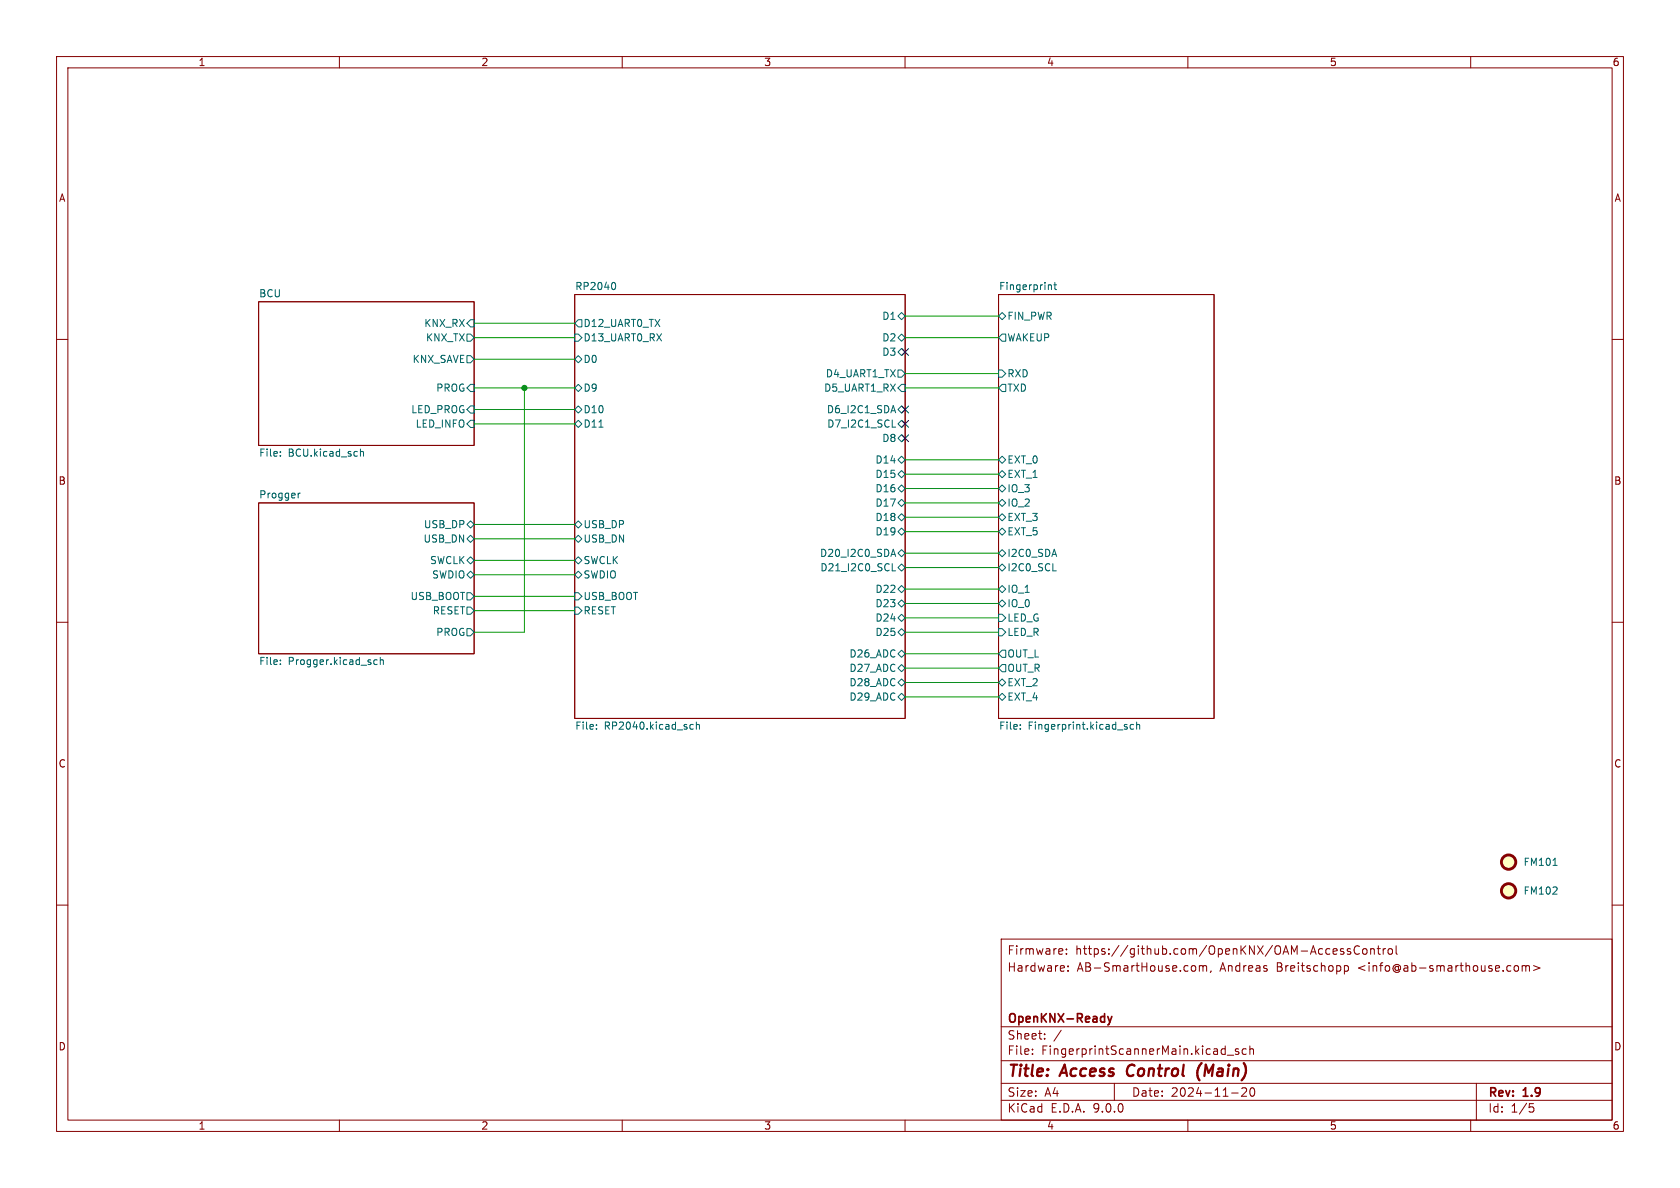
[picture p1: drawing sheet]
<svg xmlns="http://www.w3.org/2000/svg" width="297mm" height="210mm" viewBox="0 0 297 210" stroke-linecap="round" stroke-linejoin="round" font-family="sans-serif">
<g fill="none" stroke="#840000" stroke-width=".18">
<path d="M10 10h277v190h-277zM12 12h273v186h-273zM60 10v2M110 10v2M160 10v2M210 10v2M260 10v2M45.7 53.3h38.1v25.4h-38.1zM101.6 52.1h58.4v74.9h-58.4zM176.5 52.1h38.1v74.9h-38.1zM10 60h2M285 60h2"/>
<path d="M45.7 88.9h38.1v26.7h-38.1zM10 110h2M285 110h2M10 160h2M177 166h108v32h-108zM187.8 167.8l.1 .3-.7 .1M188.5 168.6v.1M188.5 167.8v.1M188.8 171.6v.1M188.8 170.8v.1M211.1 170.7l.3 .3v.4l-.3 .3M212 170.8l.5-.1 .2 .2"/>
<path d="M212 170.7v1M212.7 170.9l.2-.2 .3 .1 .1 .9M212.7 170.9v.8M214.1 171.6l-.1 .3M237.5 167.8l-.3-.1-.2 .2v.2l.5 .2v.3h-.5M237.7 170.8l.4-.1 .3 .3v.4l-.2 .2h-.5M237.7 170.7v1.5M238.7 167.8l-.3-.1-.2 .2v.2l.5 .2v.3h-.5M240.3 167.3a.6 .6 0 0 0-.7 0 .6 .6 0 0 0-.2 .8 .56 .56 0 0 0 .3 .5 .56 .56 0 0 0 .6 0M241 167.8l.4-.1 .3 .3v.4l-.3 .3-.4-.1-.1-.2v-.4zM242.3 167.8l.2-.1 .4 .1 .1 .9M242.3 167.7v1"/>
<path d="M243.5 167.7h.5M243.7 167.2v1.3l.3 .2M244.5 167.7v1M245 167.7l-.3 .1-.2 .2M245.5 167.8l.4-.1 .3 .3v.4l-.3 .3-.4-.1-.1-.2v-.4zM246.8 167.2v1.3l.2 .2M267.8 170.8l.4-.1 .3 .3v.4l-.3 .3-.4-.1-.1-.2v-.4zM269.1 170.8l.4-.1 .2 .2M269.1 170.7v1M269.7 170.9l.3-.2 .3 .1 .1 .9M269.7 170.9v.8M271.1 170.7l1.1 .4-1.1 .5"/>
<path d="M285 160h2M60 198v2M110 198v2M160 198v2M177 194.5h108M177 191.5h108M177 187.5h108M177 181.5h108M182.5 186.3v.1M182.5 185.5v.1M184.7 183.6v.1M184.7 182.8v.1"/>
<path d="M187.6 182.1l-1.3 2M197 191.5v3M210 198v2M217 186.5h1.1M217.7 193.2h1.2M219 185.5l-.4-.1-.2 .2 .1 .2 .5 .2v.3h-.6M220.3 185.5l-.4-.1-.3 .3v.4l.1 .2h.6M220.3 192.4v.5l-.8 .9h.9M221 184.9v1.5M221 185.5l.2-.1 .3 .1 .1 .9M221.1 192.4a.81 .81 0 0 0 .4 1.4l.2-.1 .1-.5-.1-.8M260 198v2"/>
<path d="M261 191.5v6.5M270.4 195.1h.7M270.5 195.7h.4l.3 .3-.2 .5-.5 .1"/>
</g>
<path d="M199.5 188.5a1.27 1.27 0 0 0 0 1.6M212.4 187.9a2.35 2.35 0 0 0-.3 3.1" fill="none" stroke="#840000" stroke-width=".4"/>
<path d="M195.8 179.7l.4 1M196.6 179.7l-.4 1M196.2 180.7l-.1 .3-.3 .2" fill="none" stroke="#840000" stroke-width=".3"/>
<g fill="none" stroke="#006464" stroke-width=".18">
<path d="M82.5 59.1h.7l.6 .6-.6 .6h-.7zM83.2 56.5h.6v1.3h-.6l-.7-.6zM101.6 59.1h.6l.7 .6-.7 .6h-.6zM102.2 56.5h.7v1.3h-.7l-.6-.6zM108.5 49.9a.79 .79 0 0 1 0 1.3M158.7 55.9l.7-.7 .6 .7-.6 .6zM158.7 59.7l.7-.6 .6 .6-.6 .6zM176.5 55.9l.7-.7 .6 .7-.6 .6zM177.2 59.1h.6v1.2h-.6l-.7-.6zM185.5 50.3l.4 .2v.7M186.3 50.3h.5M186.5 49.9v1.1l.3 .2"/>
<path d="M49.6 79.9v.1M63.7 79.4v1.2M63.7 79.9l.2-.1 .3 .1 .1 .7M82.5 62.9h.7l.6 .6-.6 .6h-.7zM83.2 71.8h.6v1.2h-.6l-.7-.6zM83.2 74.3h.6v1.3h-.6l-.7-.7zM83.2 67.9h.6v1.3h-.6l-.7-.6zM101.6 72.4l.6-.6 .7 .6-.7 .6zM101.6 68.6l.6-.7 .7 .7-.7 .6zM102.2 62.9l.7 .6-.7 .6-.6-.6zM102.2 74.3l.7 .6-.7 .7-.6-.7zM105.9 75.5h.7"/>
<path d="M157.7 75.5h.6M157.9 71.7l.4 1.3M158.7 77.5l.7-.7 .6 .7-.6 .6zM158.7 62.2l.7-.6 .6 .6-.6 .7zM158.7 65.4h.7l.6 .6-.6 .7h-.7zM159.4 74.3l.6 .6-.6 .7-.7-.7zM159.4 71.8l.6 .6-.6 .6-.7-.6zM159.4 67.9h.6v1.3h-.6l-.7-.6zM176.5 65.4h.7l.6 .6-.6 .7h-.7zM177.2 67.9h.6v1.3h-.6l-.7-.6zM49.6 80.5v.1M52.7 87.2v.8"/>
<path d="M53.1 87.2l-.4 .2M82.5 95.3l.7-.7 .6 .7-.6 .6zM82.5 92.7l.7-.6 .6 .6-.6 .6zM82.5 99.1l.7-.7 .6 .7-.6 .6zM101.6 92.7l.6-.6 .7 .6-.7 .6zM101.6 95.3l.6-.7 .7 .7-.7 .6zM101.6 99.1l.6-.7 .7 .7-.7 .6zM157.6 98h.6M157.9 97.1l.4 1.3M158.7 97.8l.7-.6 .6 .6-.6 .6zM158.7 94l.7-.7 .6 .7-.6 .6zM158.7 91.4l.7-.6 .6 .6-.6 .7z"/>
<path d="M158.7 86.4l.7-.7 .6 .7-.6 .6zM158.7 81.3l.7-.7 .6 .7-.6 .6zM158.7 83.8l.7-.6 .6 .6-.6 .7zM159.4 88.3l.6 .6-.6 .6-.7-.6zM176.5 81.3l.7-.7 .6 .7-.6 .6zM176.5 83.8l.7-.6 .6 .6-.6 .7zM176.5 91.4l.7-.6 .6 .6-.6 .7zM176.5 94l.7-.7 .6 .7-.6 .6zM176.5 86.4l.7-.7 .6 .7-.6 .6zM176.5 97.8l.7-.6 .6 .6-.6 .6zM177.2 88.3l.6 .6-.6 .6-.7-.6zM177.2 99.7l.6 .6-.6 .7-.7-.7z"/>
<path d="M49.6 116.7v.1M49.6 117.4v.1M66.1 117.2l.2 .3 .4-.1M66.7 116.7l-.4-.1-.2 .3M67.2 116.8l.2-.2 .3 .1 .1 .8M67.2 116.2v1.3M82.5 107.3h.7l.6 .7-.6 .6h-.7zM82.5 111.1h.7l.6 .7-.6 .6h-.7zM82.5 104.8h.7l.6 .6-.6 .6h-.7zM83.2 101l.6 .6-.6 .6-.7-.6zM101.6 107.3h.6l.7 .7-.7 .6h-.6zM101.6 101.6l.6-.6 .7 .6-.7 .6z"/>
<path d="M101.6 104.8h.6l.7 .6-.7 .6h-.6zM157.7 100.9h.6M158.7 106.7l.7-.7 .6 .7-.6 .6zM158.7 104.1l.7-.6 .6 .6-.6 .7zM158.7 100.3l.7-.6 .6 .6-.6 .7zM158.7 111.8l.7-.7 .6 .7-.6 .6zM158.7 109.2l.7-.6 .6 .6-.6 .7zM158.7 115.6l.7-.7 .6 .7-.6 .6zM159.4 117.5l.6 .6-.6 .6-.7-.6zM176.5 111.1h.7l.6 .7-.6 .6h-.7zM176.5 108.6h.7l.6 .6-.6 .7h-.7zM176.5 104.1l.7-.6 .6 .6-.6 .7z"/>
<path d="M176.5 106.7l.7-.7 .6 .7-.6 .6zM177.2 114.9h.6v1.3h-.6l-.7-.6zM177.2 117.5h.6v1.2h-.6l-.7-.6zM186.1 100.9h.6M105.4 128.8v.1M105.4 128.1v.1M122 128.8l.2 .1 .4-.1M122.6 128.1h-.4l-.2 .1M123.1 128.2l.2-.1h.3l.1 .8M123.1 127.6v1.3M158.7 123.2l.7-.6 .6 .6-.6 .6zM158.7 120.7l.7-.7 .6 .7-.6 .6z"/>
<path d="M176.5 123.2l.7-.6 .6 .6-.6 .6zM176.5 120.7l.7-.7 .6 .7-.6 .6zM180.4 128.8v.1M180.4 128.1v.1M198.9 128.5h.3l.1 .2-.2 .2h-.2M198.9 128.1h.3M200.4 128.1h-.4l-.2 .2 .1 .5h.5M200.9 128.2l.2-.1h.3l.1 .8M200.9 127.6v1.3M274.6 153h.7"/>
</g>
<g fill="#ffffc2" stroke="#ffffc2" stroke-width=".18">
<circle cx="266.7" cy="157.5" r="1.27"/>
<circle cx="266.7" cy="152.4" r="1.27"/>
</g>
<g fill="none" stroke="#840000" stroke-width=".51">
<circle cx="266.7" cy="157.5" r="1.27"/>
<circle cx="266.7" cy="152.4" r="1.27"/>
</g>
<g fill="none" stroke="#009600" stroke-width=".18">
<path d="M83.8 59.7h17.8M83.8 57.2h17.8M160 55.9h16.5M160 59.7h16.5M83.8 68.6h17.8M83.8 74.9h17.8M83.8 72.4h17.8M83.8 63.5h17.8M92.7 68.6v43.2h-8.9M160 68.6h16.5M160 66h16.5M83.8 92.7h17.8"/>
<path d="M83.8 95.3h17.8M83.8 99.1h17.8M160 91.4h16.5M160 83.8h16.5M160 81.3h16.5M160 88.9h16.5M160 86.4h16.5M160 94h16.5M160 97.8h16.5M83.8 105.4h17.8M83.8 101.6h17.8M83.8 108h17.8"/>
<path d="M160 115.6h16.5M160 111.8h16.5M160 118.1h16.5M160 109.2h16.5M160 100.3h16.5M160 106.7h16.5M160 104.1h16.5M160 120.7h16.5M160 123.2h16.5"/>
</g>
<path d="M159.4 74.3l1.2 1.2M159.4 71.8l1.2 1.2M159.4 61.6l1.2 1.2M159.4 76.9l1.2 1.2M160.6 74.3l-1.2 1.2M160.6 71.8l-1.2 1.2M160.6 61.6l-1.2 1.2M160.6 76.9l-1.2 1.2" fill="none" stroke="#000084" stroke-width=".18"/>
<circle cx="92.7" cy="68.6" r=".46" fill="#009600" stroke="#009600" stroke-width=".18"/>
<g font-size="2.8" fill="#840000">
<text x="178" y="190.9">Title:</text>
<text x="187.7" y="190.9">Access</text>
<text x="200.1" y="190.9">Control</text>
<text x="213.3" y="190.9">(Main)</text>
</g>
<g font-size="2.1" fill="#840000">
<text x="178" y="172">Hardware:</text>
<text x="178" y="169">Firmware:</text>
<text x="190.1" y="169">https://github.com/OpenKNX/OAM-AccessControl</text>
<text x="190.4" y="172">AB-SmartHouse.com,</text>
<text x="215.7" y="172">Andreas</text>
<text x="225.8" y="172">Breitschopp</text>
<text x="240.3" y="172">&lt;info@ab-smarthouse.com&gt;</text>
<text x="178" y="184">Sheet:</text>
<text x="178" y="181.2">OpenKNX-Ready</text>
<text x="178" y="186.7">File:</text>
<text x="184.1" y="186.7">FingerprintScannerMain.kicad_sch</text>
<text x="178" y="196.9">KiCad</text>
<text x="178" y="194.1">Size:</text>
<text x="184.7" y="194.1">A4</text>
<text x="185.7" y="196.9">E.D.A.</text>
<text x="193.3" y="196.9">9.0.0</text>
<text x="200" y="194.1">Date:</text>
<text x="207" y="194.1">2024-11-20</text>
<text x="263" y="194.3">Rev:</text>
<text x="263" y="196.9">Id:</text>
<text x="267.1" y="196.9">1/5</text>
<text x="269.4" y="194.3">1.9</text>
</g>
<g font-size="1.8" fill="#840000">
<text x="35" y="11.9">1</text>
<text x="85" y="11.9">2</text>
<text x="135" y="11.9">3</text>
<text x="185" y="11.9">4</text>
<text x="235" y="11.9">5</text>
<text x="285" y="11.9">6</text>
<text x="10.3" y="35.9">A</text>
<text x="285.3" y="35.9">A</text>
<text x="10.3" y="85.9">B</text>
<text x="285.3" y="85.9">B</text>
<text x="10.3" y="135.9">C</text>
<text x="285.3" y="135.9">C</text>
<text x="10.3" y="185.9">D</text>
<text x="285.3" y="185.9">D</text>
<text x="35" y="199.9">1</text>
<text x="85" y="199.9">2</text>
<text x="135" y="199.9">3</text>
<text x="185" y="199.9">4</text>
<text x="235" y="199.9">5</text>
<text x="285" y="199.9">6</text>
</g>
<g font-size="1.8" fill="#006464">
<text x="45.7" y="52.6">BCU</text>
<text x="101.6" y="51.4">RP2040</text>
<text x="176.5" y="51.4">Fingerprint</text>
<text x="74.9" y="58">KNX_RX</text>
<text x="103.1" y="58">D12_UART0_TX</text>
<text x="155.9" y="56.7">D1</text>
<text x="178" y="56.7">FIN_PWR</text>
<text x="72.8" y="64.4">KNX_SAVE</text>
<text x="75.2" y="60.6">KNX_TX</text>
<text x="103.1" y="64.4">D0</text>
<text x="103.1" y="60.6">D13_UART0_RX</text>
<text x="155.9" y="63.1">D3</text>
<text x="155.9" y="60.6">D2</text>
<text x="178" y="60.6">WAKEUP</text>
<text x="77" y="69.4">PROG</text>
<text x="103.1" y="69.4">D9</text>
<text x="145.6" y="69.4">D5_UART1_RX</text>
<text x="145.9" y="66.9">D4_UART1_TX</text>
<text x="178" y="69.4">TXD</text>
<text x="178" y="66.9">RXD</text>
<text x="72.6" y="73.3">LED_PROG</text>
<text x="73.4" y="75.8">LED_INFO</text>
<text x="103.1" y="73.3">D10</text>
<text x="103.1" y="75.8">D11</text>
<text x="146.1" y="73.3">D6_I2C1_SDA</text>
<text x="146.1" y="75.8">D7_I2C1_SCL</text>
<text x="45.7" y="81.1">File:</text>
<text x="50.9" y="81.1">BCU.kicad_sch</text>
<text x="154.7" y="82.1">D14</text>
<text x="155.9" y="78.3">D8</text>
<text x="178" y="82.1">EXT_0</text>
<text x="45.7" y="88.2">Progger</text>
<text x="154.7" y="89.8">D17</text>
<text x="154.7" y="87.2">D16</text>
<text x="154.7" y="84.7">D15</text>
<text x="178" y="84.7">EXT_1</text>
<text x="178" y="89.8">IO_2</text>
<text x="178" y="87.2">IO_3</text>
<text x="74.8" y="93.6">USB_DP</text>
<text x="103.1" y="93.6">USB_DP</text>
<text x="154.7" y="94.8">D19</text>
<text x="154.7" y="92.3">D18</text>
<text x="178" y="92.3">EXT_3</text>
<text x="178" y="94.8">EXT_5</text>
<text x="74.8" y="96.1">USB_DN</text>
<text x="75.9" y="99.9">SWCLK</text>
<text x="103.1" y="96.1">USB_DN</text>
<text x="103.1" y="99.9">SWCLK</text>
<text x="144.9" y="98.7">D20_I2C0_SDA</text>
<text x="144.9" y="101.2">D21_I2C0_SCL</text>
<text x="178" y="101.2">I2C0_SCL</text>
<text x="178" y="98.7">I2C0_SDA</text>
<text x="72.5" y="106.3">USB_BOOT</text>
<text x="76.3" y="102.5">SWDIO</text>
<text x="103.1" y="102.5">SWDIO</text>
<text x="103.1" y="106.3">USB_BOOT</text>
<text x="154.7" y="107.5">D23</text>
<text x="154.7" y="105">D22</text>
<text x="178" y="105">IO_1</text>
<text x="178" y="107.5">IO_0</text>
<text x="76.4" y="108.8">RESET</text>
<text x="77" y="112.6">PROG</text>
<text x="103.1" y="108.8">RESET</text>
<text x="154.7" y="112.6">D25</text>
<text x="154.7" y="110.1">D24</text>
<text x="178" y="112.6">LED_R</text>
<text x="178" y="110.1">LED_G</text>
<text x="45.7" y="117.9">File:</text>
<text x="50.9" y="117.9">Progger.kicad_sch</text>
<text x="150.1" y="119">D27_ADC</text>
<text x="150.1" y="116.4">D26_ADC</text>
<text x="178" y="116.4">OUT_L</text>
<text x="178" y="119">OUT_R</text>
<text x="150.1" y="124.1">D29_ADC</text>
<text x="150.1" y="121.5">D28_ADC</text>
<text x="178" y="124.1">EXT_4</text>
<text x="178" y="121.5">EXT_2</text>
<text x="101.6" y="129.3">File:</text>
<text x="106.8" y="129.3">RP2040.kicad_sch</text>
<text x="176.5" y="129.3">File:</text>
<text x="181.8" y="129.3">Fingerprint.kicad_sch</text>
<text x="269.2" y="153.3">FM101</text>
<text x="269.2" y="158.3">FM102</text>
</g>
</svg>
